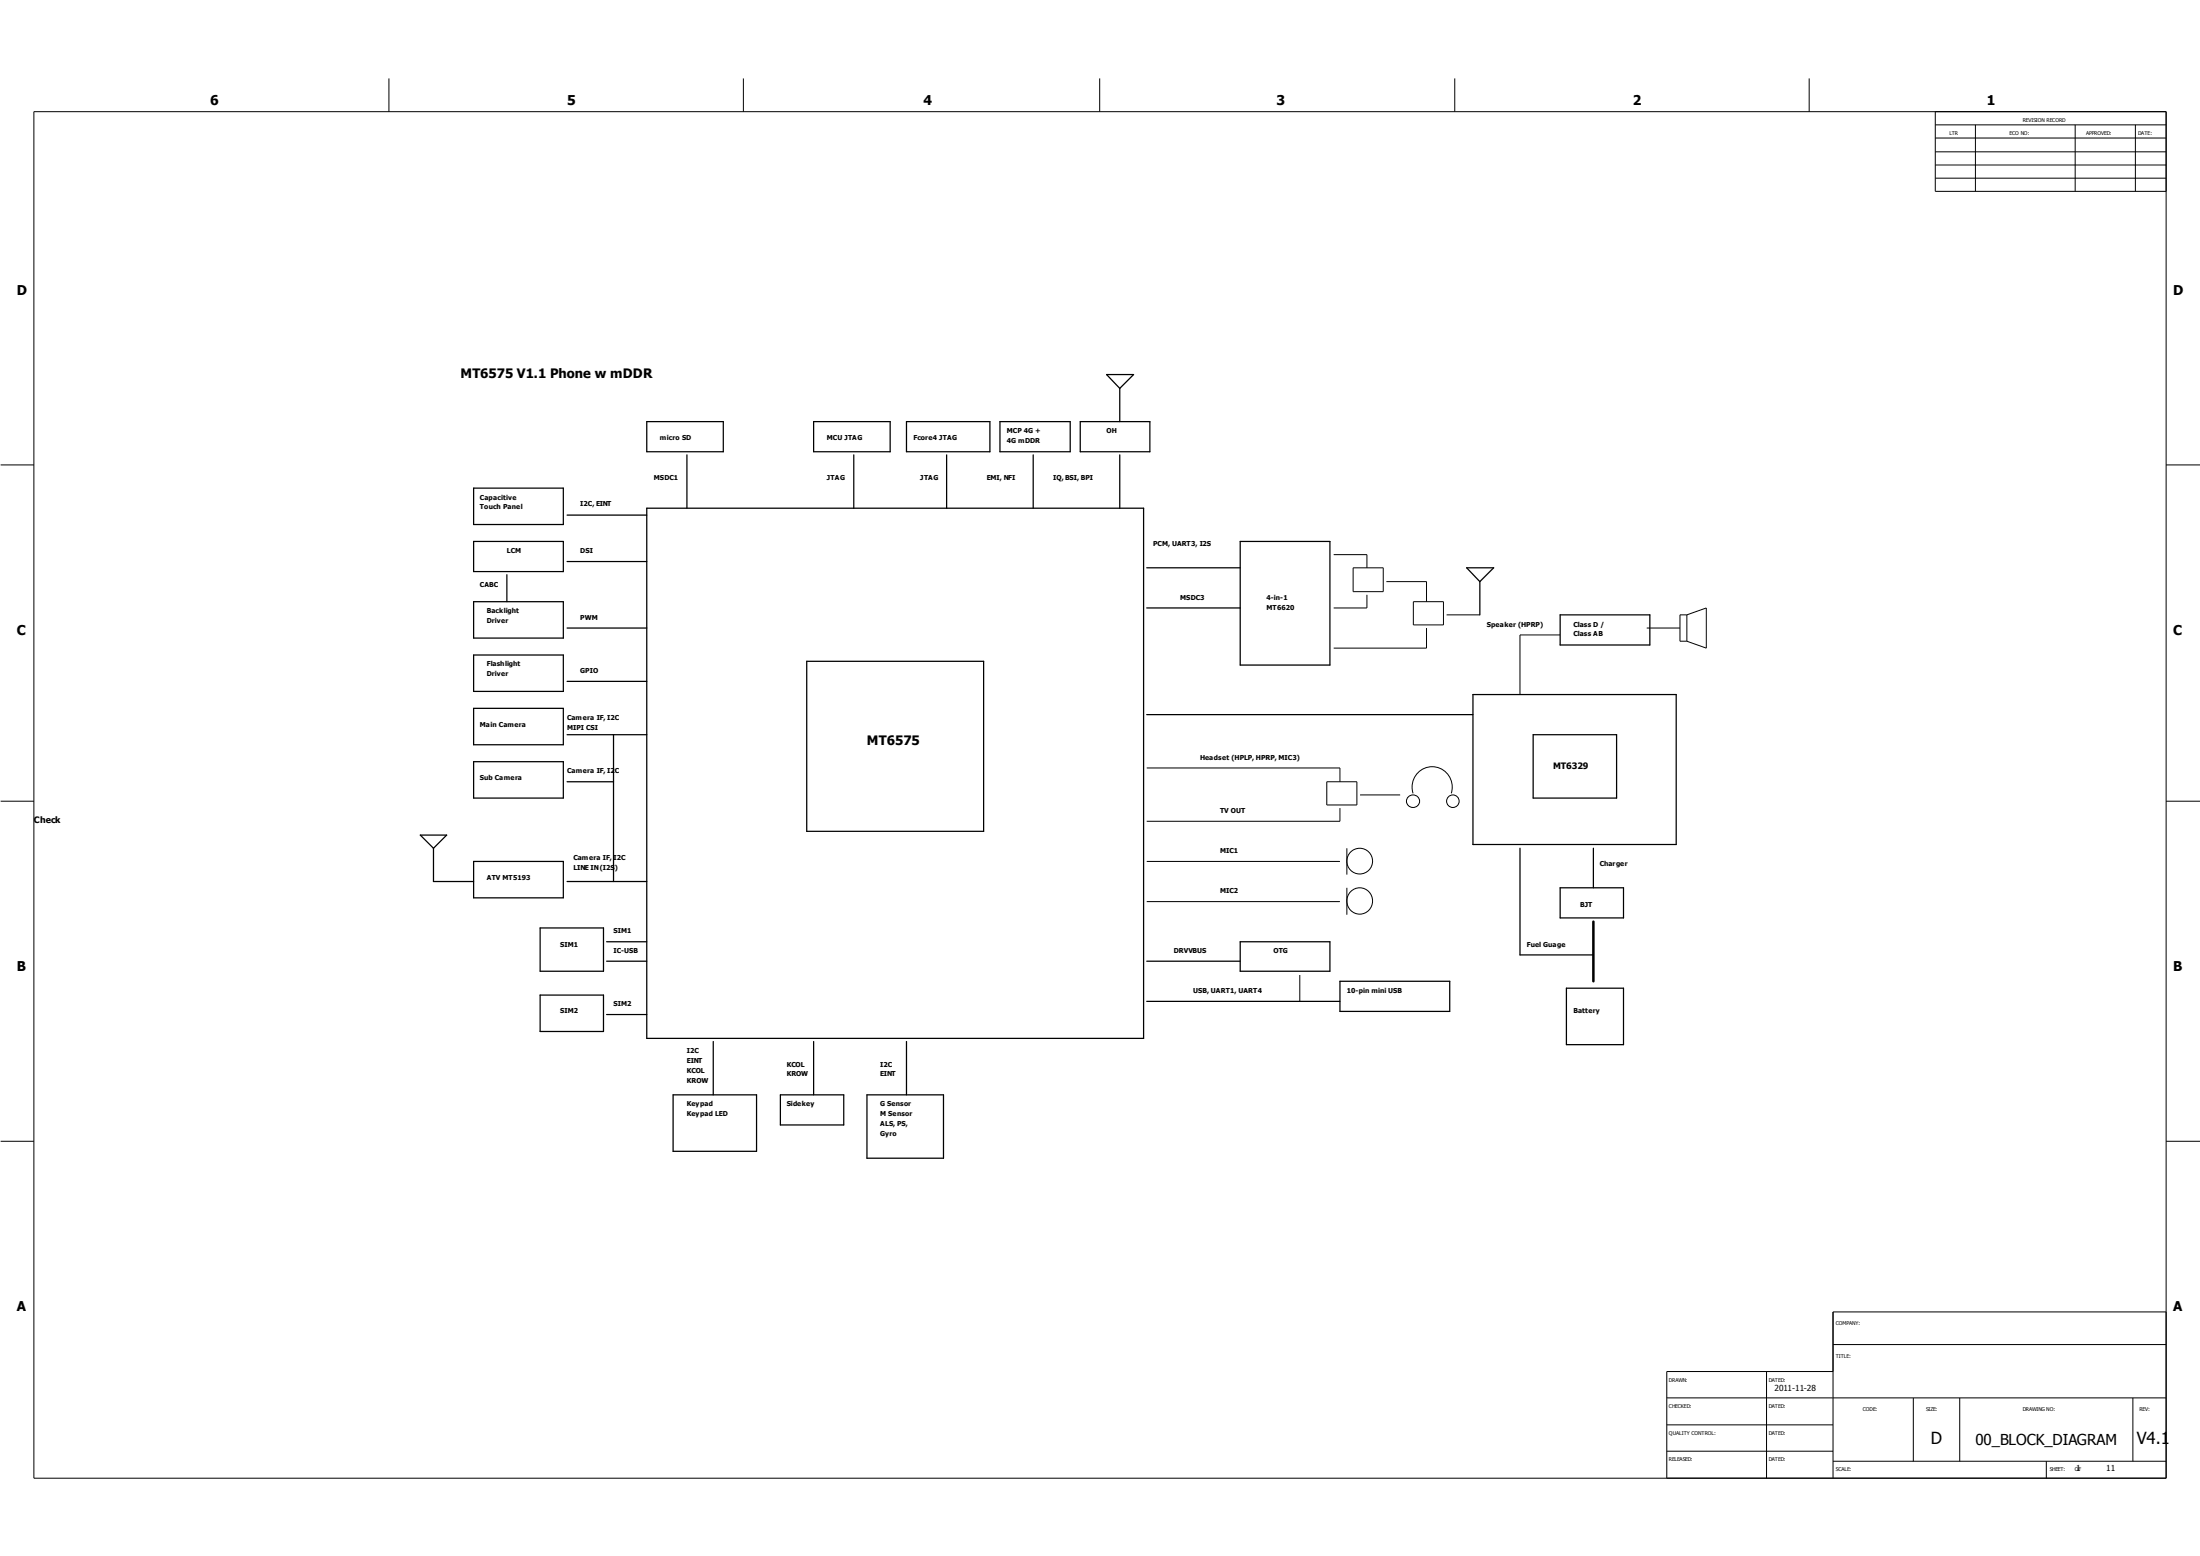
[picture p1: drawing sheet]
<svg xmlns="http://www.w3.org/2000/svg" width="297mm" height="210mm" viewBox="0 0 297 210" stroke-linecap="round" stroke-linejoin="round" font-family="sans-serif">
<g fill="none" stroke="#000" stroke-width=".13">
<path d="M4.6 15.1h287.8v184.4h-287.8zM52.5 10.6v4.5M100.3 10.6v4.5M148.4 10.6v4.5M196.3 10.6v4.5M244.2 10.6v4.5M261.2 15.1v10.7h31.2M261.2 18.6h31.2M261.2 16.8h31.2M266.6 16.8v9M280.1 16.8v9M288.2 16.8v9"/>
<path d="M261.2 24h31.2M261.2 22.3h31.2M261.2 20.5h31.2M.1 62.7h4.5M180 74.8h4.5v1.8M182.6 76.6h4.1v3.2h-4.1zM187.1 78.5h5.4v2.7M292.4 62.7h4.5M184.5 80.3v1.7h-4.5M190.8 81.2h4v3.1h-4zM192.5 84.8v2.7h-12.5M195.2 83h4.5"/>
<path d="M210.6 85.7h-5.5v8M222.2 84.8h4.5M227.7 83h-1v3.5h1M227.7 83l2.6-1v5.5l-2.6-1M227.7 83v3.5M.1 108.1h4.5M154.8 103.6h26v1.9M154.8 116.2h26M179.1 105.5h4v3.1h-4zM180.8 109.1v1.7h-26M181.8 114.5v3.5M181.8 119.8v3.6"/>
<path d="M183.6 107.3h5.4M190.7 107.1a2.72 2.72 0 0 1 2.6-3.6 2.72 2.72 0 0 1 2.6 3.6M292.4 108.1h4.5M154.8 121.7h26M175.4 131.6v3.5M.1 154h4.5M292.4 154h4.5M292.4 177h-45v22.5M225 195.8h22.4M225 188.6h67.4M225 192.3h22.4M238.4 185.1v14.4"/>
<path d="M247.4 185.1h-22.4v14.4M247.4 181.4h45M247.4 197.2h45M258.2 188.6v8.6M264.5 188.6v8.6M276.2 197.2v2.3M287.9 188.6v8.6"/>
<circle cx="183.5" cy="116.2" r="1.74"/>
<circle cx="190.7" cy="108.1" r=".87"/>
<circle cx="196.1" cy="108.1" r=".85"/>
<circle cx="183.5" cy="121.6" r="1.76"/>
</g>
<g fill="none" stroke="#000" stroke-width=".17">
<path d="M87.3 56.9h10.3v4.1h-10.3zM109.8 56.9h10.3v4.1h-10.3zM122.3 56.9h11.3v4.1h-11.3zM135 56.9h9.4v4.1h-9.4zM145.8 56.9h9.4v4.1h-9.4zM149.4 50.5h3.6l-1.9 1.9zM151.1 52.4v4.5M63.9 73.1h12.1v4h-12.1zM63.9 65.9h12.1v4.9h-12.1zM68.4 77.6v3.6M76.5 75.8h10.8M76.5 69.5h10.8"/>
<path d="M87.3 68.6h67v71.5h-67zM92.7 61.4v7.2M115.2 61.4v7.2M127.8 61.4v7.2M139.4 61.4v7.2M151.1 61.4v7.2M154.8 76.6h12.6M167.4 73.1h12.1v16.6h-12.1zM198 76.6h3.6l-1.9 1.9zM199.7 78.5v4.5M63.9 81.2h12.1v4.9h-12.1zM63.9 88.4h12.1v4.9h-12.1z"/>
<path d="M63.9 95.6h12.1v4.9h-12.1zM76.5 99.1h10.8M76.5 84.8h10.8M76.5 91.9h10.8M82.8 99.1v19.9M108.9 89.2h23.9v23h-23.9zM154.8 82h12.6M154.8 96.4h44M198.8 93.7h27.4v20.3h-27.4zM206.9 99.1h11.3v8.6h-11.3zM210.6 83h12.1v4h-12.1zM56.7 112.7h3.6l-1.8 1.8z"/>
<path d="M58.5 114.5v4.5h5.4M63.9 102.8h12.1v4.9h-12.1zM63.9 116.2h12.1v5h-12.1zM76.5 119h10.8M76.5 105.5h6.3M205.1 114.5v14.4h10M210.6 119.8h8.5v4.1h-8.5zM215.1 114.5v5.3M72.9 125.2h8.5v5.9h-8.5zM72.9 134.3h8.5v4.9h-8.5zM81.9 127.1h5.4M81.9 136.9h5.4"/>
<path d="M81.9 129.7h5.4M154.8 135.1h26M154.8 129.7h12.6M167.4 127.1h12.1v4h-12.1zM180.8 132.4h14.9v4.1h-14.9zM211.4 133.3h7.7v7.7h-7.7zM90.8 147.7h11.3v7.7h-11.3zM96.3 140.5v7.2M105.3 147.7h8.6v4.1h-8.6zM109.8 140.5v7.2M117 147.7h10.3v8.6h-10.3zM122.3 140.5v7.2"/>
</g>
<path d="M215.1 124.4v8" fill="none" stroke="#000" stroke-width=".34"/>
<g font-size="2.2">
<text x="260.6" y="194.9">D</text>
<text x="288.4" y="194.9">V4.1</text>
</g>
<text font-size="2" x="266.6" y="195">00_BLOCK_DIAGRAM</text>
<g font-size="1.8">
<text x="28.4" y="14.1">6</text>
<text x="76.5" y="14.1">5</text>
<text x="124.6" y="14.1">4</text>
<text x="172.3" y="14.1">3</text>
<text x="220.4" y="14.1">2</text>
<text x="268.2" y="14.1">1</text>
<text x="2.3" y="39.8">D</text>
<text x="293.3" y="39.8">D</text>
<text x="62.1" y="51">MT6575 V1.1 Phone w mDDR</text>
<text x="2.3" y="85.7">C</text>
<text x="293.3" y="85.7">C</text>
<text x="117" y="100.5">MT6575</text>
<text x="2.3" y="131.1">B</text>
<text x="293.3" y="131.1">B</text>
<text x="2.3" y="177">A</text>
<text x="293.3" y="177">A</text>
</g>
<g font-size="1.2">
<text x="209.6" y="103.7">MT6329</text>
<text x="4.6" y="111.1">Check</text>
</g>
<g font-size="1.1">
<text x="239.5" y="187.7">2011-11-28</text>
<text x="280.2" y="198.5">1</text>
<text x="284.3" y="198.5">11</text>
</g>
<g font-size=".9">
<text x="89.1" y="59.4">micro SD</text>
<text x="111.6" y="59.4">MCU JTAG</text>
<text x="123.3" y="59.4">Fcore4 JTAG</text>
<text x="135.9" y="58.5">MCP 4G +</text>
<text x="135.9" y="59.8">4G mDDR</text>
<text x="149.4" y="58.5">OH</text>
<text x="88.2" y="64.8">MSDC1</text>
<text x="111.6" y="64.8">JTAG</text>
<text x="124.2" y="64.8">JTAG</text>
<text x="133.2" y="64.8">EMI, NFI</text>
<text x="142.2" y="64.8">IQ, BSI, BPI</text>
<text x="64.8" y="67.5">Capacitive</text>
<text x="64.8" y="68.7">Touch Panel</text>
<text x="78.3" y="68.3">I2C, EINT</text>
<text x="68.4" y="74.7">LCM</text>
<text x="78.3" y="74.7">DSI</text>
<text x="155.6" y="73.7">PCM, UART3, I2S</text>
<text x="64.8" y="79.2">CABC</text>
<text x="65.7" y="82.7">Backlight</text>
<text x="78.3" y="83.6">PWM</text>
<text x="159.3" y="80.9">MSDC3</text>
<text x="171" y="80.9">4-in-1</text>
<text x="171" y="82.3">MT6620</text>
<text x="65.7" y="89.9">Flashlight</text>
<text x="65.7" y="84.1">Driver</text>
<text x="200.7" y="84.6">Speaker (HPRP)</text>
<text x="212.4" y="85.8">Class AB</text>
<text x="212.4" y="84.6">Class D /</text>
<text x="65.7" y="91.3">Driver</text>
<text x="78.3" y="90.8">GPIO</text>
<text x="64.8" y="98">Main Camera</text>
<text x="76.5" y="97.1">Camera IF, I2C</text>
<text x="76.5" y="98.5">MIPI CSI</text>
<text x="64.8" y="105.2">Sub Camera</text>
<text x="76.5" y="104.3">Camera IF, I2C</text>
<text x="162" y="102.5">Headset (HPLP, HPRP, MIC3)</text>
<text x="164.7" y="109.7">TV OUT</text>
<text x="65.7" y="118.7">ATV MT5193</text>
<text x="77.4" y="116">Camera IF, I2C</text>
<text x="77.4" y="117.3">LINE IN (I2S)</text>
<text x="164.7" y="115.1">MIC1</text>
<text x="215.9" y="116.9">Charger</text>
<text x="82.8" y="125.9">SIM1</text>
<text x="164.7" y="120.5">MIC2</text>
<text x="213.3" y="122.3">BJT</text>
<text x="75.6" y="127.8">SIM1</text>
<text x="82.8" y="128.6">IC-USB</text>
<text x="158.4" y="128.6">DRVVBUS</text>
<text x="171.9" y="128.6">OTG</text>
<text x="206.1" y="127.8">Fuel Guage</text>
<text x="75.6" y="136.7">SIM2</text>
<text x="82.8" y="135.8">SIM2</text>
<text x="161" y="134">USB, UART1, UART4</text>
<text x="181.8" y="134">10-pin mini USB</text>
<text x="212.4" y="136.7">Battery</text>
<text x="92.7" y="142.1">I2C</text>
<text x="92.7" y="143.4">EINT</text>
<text x="106.2" y="143.9">KCOL</text>
<text x="118.8" y="143.9">I2C</text>
<text x="92.7" y="149.3">Keypad</text>
<text x="92.7" y="144.8">KCOL</text>
<text x="92.7" y="146.1">KROW</text>
<text x="106.2" y="149.3">Sidekey</text>
<text x="106.2" y="145.2">KROW</text>
<text x="118.8" y="149.3">G Sensor</text>
<text x="118.8" y="145.2">EINT</text>
<text x="92.7" y="150.6">Keypad LED</text>
<text x="118.8" y="150.6">M Sensor</text>
<text x="118.8" y="152">ALS, PS,</text>
<text x="118.8" y="153.3">Gyro</text>
</g>
<g font-size=".7">
<text x="273" y="16.5">REVISION RECORD</text>
<text x="263.1" y="18.2">LTR</text>
<text x="271.2" y="18.2">ECO NO:</text>
<text x="281.6" y="18.2">APPROVED:</text>
<text x="288.6" y="18.2">DATE:</text>
<text x="247.8" y="178.7">COMPANY:</text>
<text x="247.8" y="183.3">TITLE:</text>
<text x="225.3" y="190">CHECKED:</text>
<text x="225.3" y="186.4">DRAWN:</text>
<text x="238.7" y="190">DATED:</text>
<text x="238.7" y="186.4">DATED:</text>
<text x="251.4" y="190.4">CODE:</text>
<text x="260" y="190.4">SIZE:</text>
<text x="273" y="190.4">DRAWING NO:</text>
<text x="288.7" y="190.4">REV:</text>
<text x="225.3" y="197.2">RELEASED:</text>
<text x="225.3" y="193.6">QUALITY CONTROL:</text>
<text x="238.7" y="197.2">DATED:</text>
<text x="238.7" y="193.6">DATED:</text>
<text x="247.8" y="198.5">SCALE:</text>
<text x="276.6" y="198.5">SHEET:</text>
<text x="280" y="198.5">OF</text>
</g>
</svg>
